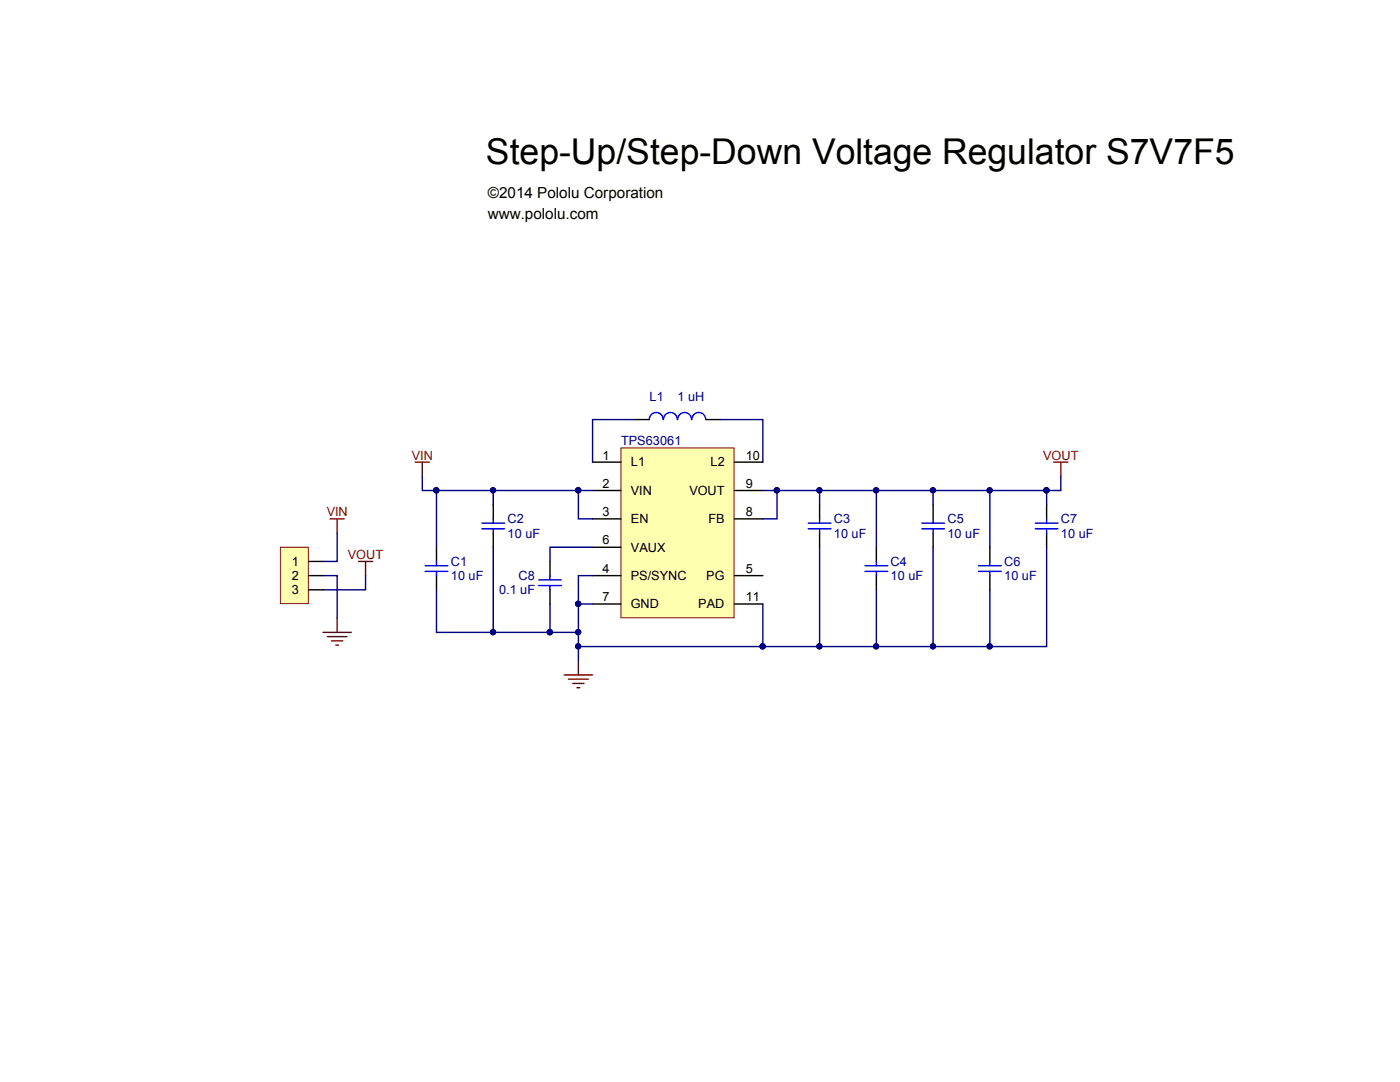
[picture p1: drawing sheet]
<svg xmlns="http://www.w3.org/2000/svg" width="279mm" height="216mm" viewBox="0 0 279 216" stroke-linecap="round" stroke-linejoin="round" font-family="sans-serif">
<path d="M123.9 89.4h22.6v33.9h-22.6z" fill="#ffffb0" stroke="#800000" stroke-width=".2"/>
<g fill="none" stroke="#000" stroke-width=".28">
<path d="M118.3 92.2h5.6M118.3 97.9h5.6M126.8 83.7h2.8M140.9 83.7h2.8M146.6 92.2h5.6M146.6 97.9h5.6M87.1 109.2v2.8M87.1 114.9v2.8M98.4 100.7v2.8M98.4 106.4v2.8M109.8 112v2.9M109.8 117.7v2.8"/>
<path d="M118.3 103.5h5.6M118.3 109.2h5.6M118.3 114.9h5.6M146.6 103.5h5.6M146.6 114.9h5.6M163.6 100.7v2.8M163.6 106.4v2.8M174.9 109.2v2.8M174.9 114.9v2.8M186.2 100.7v2.8M186.2 106.4v2.8M197.5 109.2v2.8"/>
<path d="M197.5 114.9v2.8M208.9 100.7v2.8M208.9 106.4v2.8M118.3 120.5h5.6M146.6 120.5h5.6"/>
</g>
<g fill="none" stroke="#00f" stroke-width=".28">
<path d="M132.3 83.7a1.37 1.37 0 0 0-1.3-1.4 1.37 1.37 0 0 0-1.4 1.4M135.2 83.7a1.37 1.37 0 0 0-1.4-1.4 1.37 1.37 0 0 0-1.4 1.4M138 83.7a1.37 1.37 0 0 0-1.4-1.4 1.37 1.37 0 0 0-1.3 1.4M140.8 83.7a1.37 1.37 0 0 0-1.3-1.4 1.37 1.37 0 0 0-1.4 1.4M84.8 112.9h4.6M84.8 114h4.6M87.1 112v.9M87.1 114v.9M96.2 104.4h4.5M96.2 105.5h4.5M98.4 103.5v.9M98.4 105.5v.9"/>
<path d="M107.5 115.7h4.5M107.5 116.8h4.5M109.8 114.9v.8M109.8 116.8v.9M161.3 104.4h4.5M161.3 105.5h4.5M163.6 103.5v.9M163.6 105.5v.9M172.6 112.9h4.6M172.6 114h4.6M174.9 112v.9M174.9 114v.9"/>
<path d="M184 104.4h4.5M184 105.5h4.5M186.2 103.5v.9M186.2 105.5v.9M195.3 112.9h4.5M195.3 114h4.5M197.5 112v.9M197.5 114v.9M206.6 104.4h4.5M206.6 105.5h4.5M208.9 103.5v.9M208.9 105.5v.9"/>
</g>
<g fill="none" stroke="#000080" stroke-width=".28">
<path d="M84.3 95v2.9h2.8M87.1 97.9h28.3M87.1 97.9v11.3M98.4 97.9v2.8M115.4 97.9v5.6h2.9M115.4 97.9h2.9M126.8 83.7h-8.5v8.5M143.7 83.7h8.5v8.5M152.2 97.9h2.9M155.1 97.9v5.6h-2.9M155.1 97.9h53.8M163.6 97.9v2.8"/>
<path d="M174.9 97.9v11.3M186.2 97.9v2.8M197.5 97.9v11.3M208.9 97.9v2.8M211.7 95v2.9h-2.8M87.1 117.7v8.5h22.7M98.4 109.2v17M118.3 114.9h-2.9v5.6M118.3 109.2h-8.5v2.8M163.6 109.2v19.8M174.9 117.7v11.3M186.2 109.2v19.8"/>
<path d="M197.5 117.7v11.3M208.9 109.2v19.8h-56.7M109.8 120.5v5.7M109.8 126.2h5.6M115.4 120.5v11.3M115.4 120.5h2.9M115.4 129h36.8M152.2 120.5v8.5"/>
</g>
<g fill="#000080" stroke="#000080" stroke-width=".2">
<circle cx="115.4" cy="120.5" r=".52"/>
<circle cx="115.4" cy="126.1" r=".52"/>
<circle cx="115.4" cy="129" r=".52"/>
<circle cx="115.4" cy="97.8" r=".52"/>
<circle cx="98.4" cy="97.8" r=".52"/>
<circle cx="109.7" cy="126.1" r=".52"/>
<circle cx="98.4" cy="126.1" r=".52"/>
<circle cx="155" cy="97.8" r=".52"/>
<circle cx="197.5" cy="97.8" r=".52"/>
<circle cx="186.2" cy="97.8" r=".52"/>
<circle cx="174.9" cy="97.8" r=".52"/>
<circle cx="163.5" cy="97.8" r=".52"/>
<circle cx="152.2" cy="129" r=".52"/>
<circle cx="163.5" cy="129" r=".52"/>
<circle cx="174.9" cy="129" r=".52"/>
<circle cx="186.2" cy="129" r=".52"/>
<circle cx="197.5" cy="129" r=".52"/>
<circle cx="87.1" cy="97.8" r=".52"/>
<circle cx="208.8" cy="97.8" r=".52"/>
</g>
<path d="M82.9 92.2h2.8M84.3 92.2v2.8M210.3 92.2h2.8M211.7 92.2v2.8M112.6 134.7h5.7M113.4 135.5h4M114.3 136.4h2.3M115.1 137.2h.6M115.4 131.8v2.9" fill="none" stroke="#800000" stroke-width=".28"/>
<path d="M56 109.2h5.5v11.2h-5.5z" fill="#ffffb0" stroke="#800000" stroke-width=".2"/>
<path d="M61.6 112h2.9M61.6 114.9h2.9M61.6 117.7h2.9" fill="none" stroke="#000" stroke-width=".28"/>
<path d="M65.9 103.5h2.8M67.3 103.5v2.9M71.5 112h2.9M73 112v2.9M64.5 126.2h5.6M65.3 127h4M66.2 127.9h2.2M67 128.7h.6M67.3 123.4v2.8" fill="none" stroke="#800000" stroke-width=".28"/>
<path d="M64.5 114.9h2.8v8.5M67.3 106.4v5.6h-2.8M73 114.9v2.8h-8.5" fill="none" stroke="#000080" stroke-width=".28"/>
<text font-size="7.1" x="97" y="32.7">Step-Up/Step-Down Voltage Regulator S7V7F5</text>
<g font-size="3">
<text x="97.3" y="39.5">©2014 Pololu Corporation</text>
<text x="97.3" y="43.7">www.pololu.com</text>
</g>
<g font-size="2.5" fill="#000080">
<text x="129.6" y="80.1">L1</text>
<text x="135.2" y="80.1">1 uH</text>
<text x="124" y="88.8">TPS63061</text>
<text x="101.3" y="107.3">10 uF</text>
<text x="101.3" y="104.4">C2</text>
<text x="166.4" y="107.3">10 uF</text>
<text x="166.4" y="104.4">C3</text>
<text x="189.1" y="107.3">10 uF</text>
<text x="189.1" y="104.4">C5</text>
<text x="211.7" y="107.3">10 uF</text>
<text x="211.7" y="104.4">C7</text>
<text x="90" y="112.9">C1</text>
<text x="177.7" y="112.9">C4</text>
<text x="200.4" y="112.9">C6</text>
<text x="90" y="115.7">10 uF</text>
<text x="99.6" y="118.6">0.1 uF</text>
<text x="103.5" y="115.7">C8</text>
<text x="177.7" y="115.7">10 uF</text>
<text x="200.4" y="115.7">10 uF</text>
</g>
<g font-size="2.5" fill="#800000">
<text x="82.2" y="91.7">VIN</text>
<text x="208.2" y="91.7">VOUT</text>
<text x="65.2" y="103">VIN</text>
<text x="69.4" y="111.5">VOUT</text>
</g>
<g font-size="2.5">
<text x="120.2" y="91.7">1</text>
<text x="125.9" y="93.1">L1</text>
<text x="141.8" y="93.1">L2</text>
<text x="148.8" y="91.7">10</text>
<text x="120.2" y="97.4">2</text>
<text x="125.9" y="98.7">VIN</text>
<text x="137.6" y="98.7">VOUT</text>
<text x="148.8" y="97.4">9</text>
<text x="120.2" y="103">3</text>
<text x="125.9" y="104.4">EN</text>
<text x="141.4" y="104.4">FB</text>
<text x="148.8" y="103">8</text>
<text x="58.3" y="112.9">1</text>
<text x="120.2" y="108.6">6</text>
<text x="125.9" y="110.1">VAUX</text>
<text x="58.3" y="115.7">2</text>
<text x="58.3" y="118.6">3</text>
<text x="120.2" y="119.9">7</text>
<text x="120.2" y="114.3">4</text>
<text x="125.9" y="115.7">PS/SYNC</text>
<text x="141" y="115.7">PG</text>
<text x="148.8" y="119.9">11</text>
<text x="148.8" y="114.3">5</text>
<text x="125.9" y="121.4">GND</text>
<text x="139.4" y="121.4">PAD</text>
</g>
</svg>
